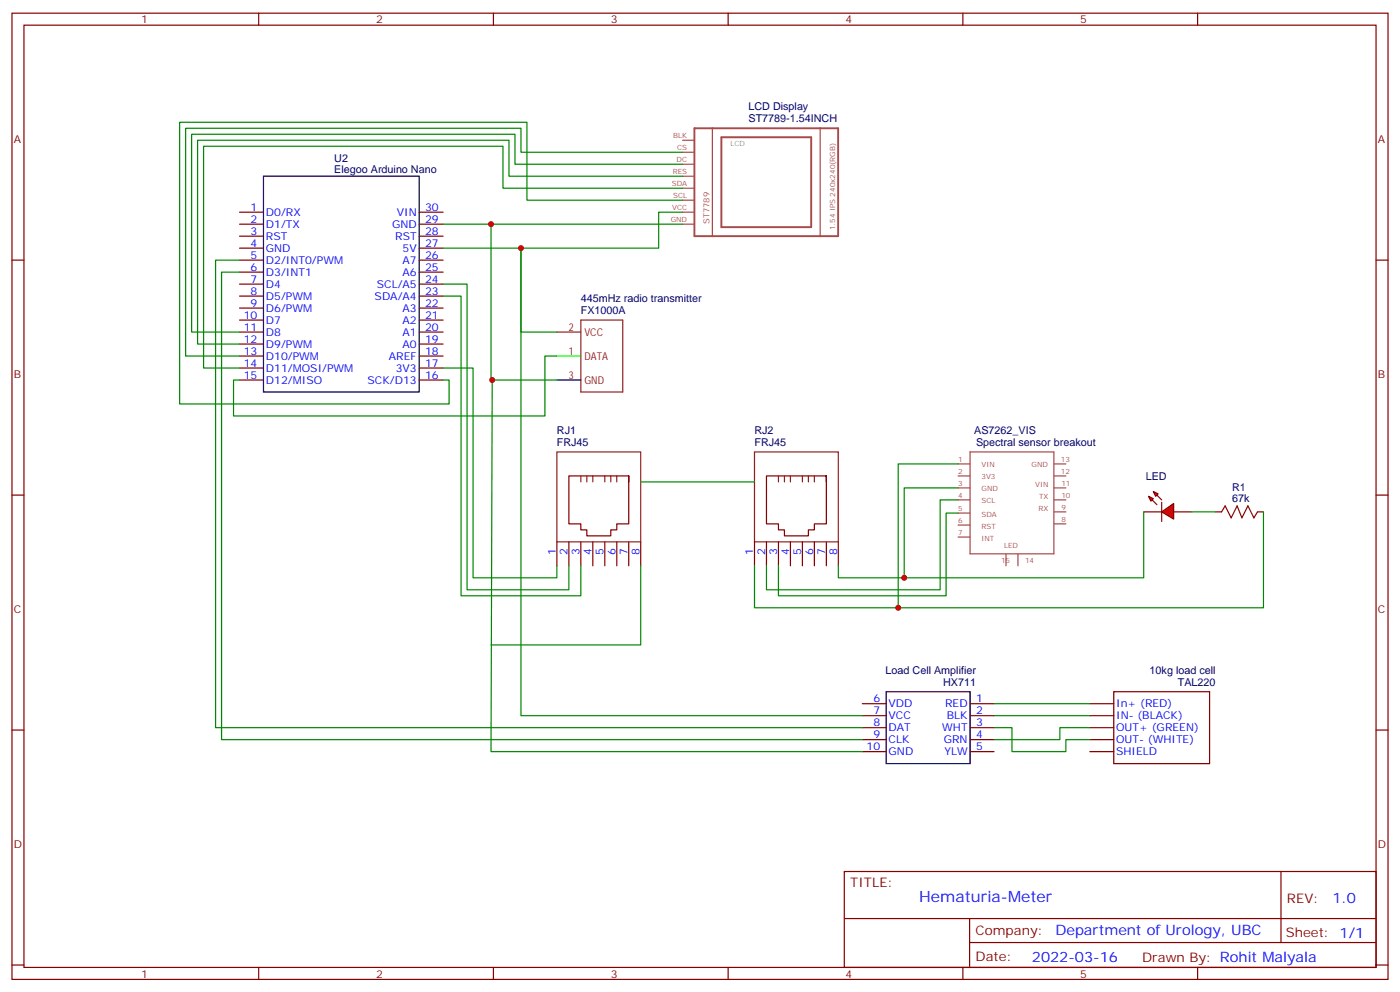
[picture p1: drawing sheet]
<svg xmlns="http://www.w3.org/2000/svg" width="412mm" height="292mm" viewBox="0 0 412 292" stroke-linecap="round" stroke-linejoin="round" font-family="sans-serif">
<g fill="none" stroke="#870000" stroke-width=".35">
<path d="M3.5 3.9h405.4v284.3h-405.4zM7.1 7.4h398.2v277.3h-398.2zM76.2 3.9v3.5M145.3 3.9v3.5M214.5 3.9v3.5M283.6 3.9v3.5M352.8 3.9v3.5M3.5 76.6h3.6M70.6 76.6h7M70.6 62.4h7M70.6 66h7M70.6 69.5h7"/>
<path d="M70.6 73h7M123.5 76.6h7M123.5 62.4h7M123.5 66h7M123.5 69.5h7M123.5 73h7M405.3 76.6h3.6M70.6 80.1h7M70.6 83.6h7M70.6 87.1h7M70.6 90.7h7M70.6 94.2h7"/>
<path d="M70.6 97.7h7M123.5 80.1h7M123.5 83.6h7M123.5 87.1h7M123.5 90.7h7M123.5 94.2h7M123.5 97.7h7M70.6 101.2h7M70.6 104.8h7M70.6 108.3h7M70.6 111.8h7M123.5 101.2h7"/>
<path d="M123.5 104.8h7M123.5 108.3h7M123.5 111.8h7M3.5 145.7h3.6M164 159.5v7M167.6 159.5v7M171.1 159.5v7M174.6 159.5v7M178.2 159.5v7M181.7 159.5v7M185.2 140.1h-17.6v14.1h3.5v1.7h1.8v1.8h7v-1.8h1.8v-1.7h3.5v-14.1v1.7M185.2 159.5v7"/>
<path d="M188.7 159.5v7M222.2 159.5v7M225.8 159.5v7M229.3 159.5v7M232.8 159.5v7M236.4 159.5v7M239.9 159.5v7M243.4 140.1h-17.6v14.1h3.5v1.7h1.8v1.8h7v-1.8h1.8v-1.7h3.5v-14.1v1.7M243.4 159.5v7M246.9 159.5v7M405.3 145.7h3.6M3.5 214.8h3.6"/>
<path d="M254 210.6h7.1M254 214.1h7.1M254 217.7h7.1M254 207.1h7.1M285.8 210.6h7M285.8 214.1h7M285.8 217.7h7M285.8 207.1h7M321 210.6h7.1M321 214.1h7.1M321 217.7h7.1M321 207.1h7.1"/>
<path d="M405.3 214.8h3.6M254 221.2h7.1M285.8 221.2h7M321 221.2h7.1M248.7 256.5h156.6v28.2h-156.6zM377.3 256.5v20.9M248.7 270.3h156.5M285.6 277.4h119.6M285.6 270.3v14.1M3.5 284h3.6M76.2 284.7v3.5M145.3 284.7v3.5"/>
<path d="M214.5 284.7v3.5M283.6 284.7v3.5M352.8 284.7v3.5M405.3 284h3.6"/>
</g>
<g fill="none" stroke="#8c2424" stroke-width=".35">
<path d="M164 97.7h7.1M171.1 94.2h12.3v21.2h-12.3zM164 133h24.7v26.5h-24.7zM222.2 133h24.7v26.5h-24.7zM171.1 140.1v1.7M172.9 140.1v1.7M174.6 140.1v1.7M178.2 140.1v1.7M179.9 140.1v1.7M181.7 140.1v1.7M229.3 140.1v1.7M231.1 140.1v1.7"/>
<path d="M232.8 140.1v1.7M236.4 140.1v1.7M238.1 140.1v1.7M239.9 140.1v1.7"/>
</g>
<path d="M77.6 51.9h45.9v63.5h-45.9zM164 111.8h7.1M261.1 203.6h24.7v21.1h-24.7z" fill="none" stroke="#000" stroke-width=".35"/>
<path d="M164 104.8h7.1" fill="none" stroke="#0f0" stroke-width=".35"/>
<g fill="none" stroke="#a64a4a" stroke-width=".35">
<path d="M209.8 37.7v31.8M241.6 37.7v31.8M201.1 55.4h3.5M201.1 51.9h3.5M201.1 48.3h3.5M201.1 44.8h3.5M201.1 58.9h3.5M201.1 41.3h3.5M201.1 62.4h3.5M201.1 66h3.5M282.2 136.5h3.5M285.7 133h24.7v30h-24.6v-30"/>
<path d="M310.5 136.5h3.5M282.2 151h3.5M282.2 154.5h3.5M282.2 158h3.5M282.2 143.6h3.5M282.2 147.1h3.5M282.2 140.1h3.5M310.5 154.2h3.5M310.5 150.6h3.5M310.5 143.6h3.5M310.5 147.1h3.5M310.5 140.1h3.5"/>
<path d="M296.3 163v3.5M299.9 163v3.5"/>
</g>
<path d="M204.6 37.7h42.3v31.8h-42.3zM212.5 40.4h26.5v26.5h-26.5z" fill="none" stroke="#a64a4a" stroke-width=".56"/>
<path d="M153.5 73v24.7h10.5M201.1 62.4h-7.1v10.6h-63.5M130.5 83.6h7.1v90h30v-7.1M130.5 87.1h5.3v88.2h35.3v-8.8M282.2 147.1h-5.3v26.5h-51.1v-7.1M282.2 151h-3.5v24.3h-49.4v-8.8" fill="none" stroke="#008700" stroke-width=".35"/>
<path d="M328.1 203.6h28.2v21.1h-28.2z" fill="none" stroke="#600" stroke-width=".35"/>
<g fill="#f00" stroke="#870000" stroke-width=".35">
<path d="M342.2 150.6l3.5-2.4v4.6z"/>
<path d="M342.2 147.8v5.7z"/>
</g>
<g fill="#870000" stroke="#870000" stroke-width=".35">
<path d="M340.8 145.7l1.4 1.4z"/>
<path d="M339.4 147.1l1.4 1.4z"/>
</g>
<g fill="#f00" stroke="#870000" stroke-width=".35">
<path d="M339.7 144.6l1.4 .7-.7 .7z"/>
<path d="M338.3 146l1.4 .8-.7 .7z"/>
</g>
<path d="M336.9 150.6h5.3M345.7 150.6h5.3M358.1 150.6h1.7M370.4 150.6h1.8" fill="none" stroke="#870000" stroke-width=".35"/>
<path d="M359.8 150.6l1.1-1.7 1.8 3.5 1.7-3.5 1.4 3.5 1.8-3.5 1.8 3.5 1-1.8" fill="none" stroke="#a10000" stroke-width=".35"/>
<g fill="none" stroke="#008700" stroke-width=".35">
<path d="M201.1 44.8h-47.6v-7.1h-98.8v67.1h15.9M201.1 48.3h-49.4v-8.8h-95.3v58.2h14.2M201.1 51.9h-51.2v-10.6h-91.7v59.9h12.4M201.1 55.4h-52.9v-12.4h-88.2v65.3h10.6M201.1 58.9h-45.9v-22.9h-102.3v82.9h79.4v-7.1h-1.8M70.6 76.6h-7.1v137.5h190.5M130.5 66h70.6M144.6 66v45.8h19.4M153.5 73v137.6h100.5M70.6 80.1h-5.3v137.6h188.7M130.5 108.3h8.8v61.7h24.7v-3.5M145 111.8l-.4 109.4h109.4"/>
<path d="M164 104.8h-3.5v17.6h-91.7v-10.6h1.8M282.2 136.5h-17.6v42.4h-42.4v-12.4M188.7 141.8h33.5M282.2 143.6h-15.9v26.4h-19.4v-3.5M336.9 150.6v19.4h-70.6M351 150.6h7.1M372.2 150.6v28.3h-107.6M188.7 166.5v23.3h-44.1M292.8 214.1h5.3v7.1h15.9v-3.5h7M292.8 207.1h28.2M292.8 210.6h28.2M321 214.1h-8.8v3.6h-19.4"/>
</g>
<g fill="#c00">
<circle cx="153.5" cy="73" r=".88"/>
<circle cx="145" cy="111.8" r=".88"/>
<circle cx="264.6" cy="178.9" r=".88"/>
<circle cx="266.3" cy="170" r=".88"/>
<circle cx="144.6" cy="66" r=".88"/>
</g>
<text font-size="4.6" fill="#00f" x="270.8" y="265.5">Hematuria-Meter</text>
<g font-size="4.2" fill="#00f">
<text x="392.5" y="265.7">1.0</text>
<text x="310.9" y="275.3">Department of Urology, UBC</text>
<text x="304" y="283.1">2022-03-16</text>
</g>
<g font-size="3.9" fill="#800">
<text x="250.5" y="261.1">TITLE:</text>
<text x="379.1" y="265.7">REV:</text>
<text x="287.4" y="275.3">Company:</text>
<text x="378.7" y="275.9">Sheet: 1/1</text>
<text x="287.4" y="282.9">Date:</text>
<text x="336.4" y="283">Drawn By: Rohit Malyala</text>
</g>
<g font-size="3.2" fill="#800">
<text x="41.6" y="6.9">1</text>
<text x="110.8" y="6.9">2</text>
<text x="179.9" y="6.9">3</text>
<text x="249.1" y="6.9">4</text>
<text x="318.2" y="6.9">5</text>
<text x="4.1" y="42">A</text>
<text x="405.9" y="42">A</text>
<text x="4.1" y="111.1">B</text>
<text x="405.9" y="111.1">B</text>
<text x="4.1" y="180.3">C</text>
<text x="405.9" y="180.3">C</text>
<text x="4.1" y="249.4">D</text>
<text x="405.9" y="249.4">D</text>
<text x="41.6" y="287.7">1</text>
<text x="110.8" y="287.7">2</text>
<text x="179.9" y="287.7">3</text>
<text x="249.1" y="287.7">4</text>
<text x="318.2" y="287.7">5</text>
</g>
<g font-size="3.2" fill="#000080">
<text x="220.5" y="32.5">LCD Display</text>
<text x="220.5" y="36">ST7789-1.54INCH</text>
<text x="98.5" y="47.6">U2</text>
<text x="98.5" y="50.8">Elegoo Arduino Nano</text>
<text x="171.1" y="88.9">445mHz radio transmitter</text>
<text x="171.1" y="92.4">FX1000A</text>
<text x="164" y="131.2">FRJ45</text>
<text x="164" y="127.7">RJ1</text>
<text x="222.2" y="131.2">FRJ45</text>
<text x="222.2" y="127.7">RJ2</text>
<text x="287" y="127.7">AS7262_VIS</text>
<text x="287.5" y="131.2">Spectral sensor breakout</text>
<text x="337.5" y="141.2">LED</text>
<text x="363" y="147.8">67k</text>
<text x="363" y="144.6">R1</text>
<text x="260.9" y="198.3">Load Cell Amplifier</text>
<text x="277.8" y="201.8">HX711</text>
<text x="338.7" y="198.3">10kg load cell</text>
<text x="346.9" y="201.8">TAL220</text>
</g>
<g font-size="3.2" fill="#00f">
<text x="73.8" y="62.1">1</text>
<text x="73.8" y="65.6">2</text>
<text x="78.3" y="63.5">D0/RX</text>
<text x="116.9" y="63.5">VIN</text>
<text x="125.2" y="65.6">29</text>
<text x="125.2" y="62.1">30</text>
<text x="73.8" y="69.1">3</text>
<text x="78.3" y="67">D1/TX</text>
<text x="78.3" y="70.6">RST</text>
<text x="115.5" y="67">GND</text>
<text x="116.4" y="70.6">RST</text>
<text x="125.2" y="69.1">28</text>
<text x="73.8" y="72.7">4</text>
<text x="73.8" y="76.2">5</text>
<text x="78.3" y="74.1">GND</text>
<text x="78.3" y="77.6">D2/INT0/PWM</text>
<text x="118.6" y="77.6">A7</text>
<text x="118.6" y="74.1">5V</text>
<text x="125.2" y="76.2">26</text>
<text x="125.2" y="72.7">27</text>
<text x="73.8" y="79.7">6</text>
<text x="73.8" y="83.3">7</text>
<text x="78.3" y="81.1">D3/INT1</text>
<text x="118.6" y="81.1">A6</text>
<text x="125.2" y="83.3">24</text>
<text x="125.2" y="79.7">25</text>
<text x="73.8" y="86.8">8</text>
<text x="78.3" y="84.7">D4</text>
<text x="78.3" y="88.2">D5/PWM</text>
<text x="110.4" y="88.2">SDA/A4</text>
<text x="111" y="84.7">SCL/A5</text>
<text x="125.2" y="86.8">23</text>
<text x="71.8" y="93.8">10</text>
<text x="73.8" y="90.3">9</text>
<text x="78.3" y="91.7">D6/PWM</text>
<text x="78.3" y="95.2">D7</text>
<text x="118.6" y="95.2">A2</text>
<text x="118.6" y="91.7">A3</text>
<text x="125.2" y="93.8">21</text>
<text x="125.2" y="90.3">22</text>
<text x="71.8" y="97.4">11</text>
<text x="71.8" y="100.9">12</text>
<text x="78.3" y="98.8">D8</text>
<text x="118.6" y="98.8">A1</text>
<text x="125.2" y="100.9">19</text>
<text x="125.2" y="97.4">20</text>
<text x="71.8" y="104.4">13</text>
<text x="71.8" y="107.9">14</text>
<text x="78.3" y="102.3">D9/PWM</text>
<text x="78.3" y="105.8">D10/PWM</text>
<text x="114.6" y="105.8">AREF</text>
<text x="118.6" y="102.3">A0</text>
<text x="125.2" y="107.9">17</text>
<text x="125.2" y="104.4">18</text>
<text x="71.8" y="111.5">15</text>
<text x="78.3" y="109.4">D11/MOSI/PWM</text>
<text x="78.3" y="112.9">D12/MISO</text>
<text x="108.3" y="112.9">SCK/D13</text>
<text x="116.6" y="109.4">3V3</text>
<text x="125.2" y="111.5">16</text>
<text x="163.7" y="163.2" transform="rotate(-90 163.7 163.2)">1</text>
<text x="167.2" y="163.2" transform="rotate(-90 167.2 163.2)">2</text>
<text x="170.7" y="163.2" transform="rotate(-90 170.7 163.2)">3</text>
<text x="174.3" y="163.2" transform="rotate(-90 174.3 163.2)">4</text>
<text x="177.8" y="163.2" transform="rotate(-90 177.8 163.2)">5</text>
<text x="181.3" y="163.2" transform="rotate(-90 181.3 163.2)">6</text>
<text x="184.9" y="163.2" transform="rotate(-90 184.9 163.2)">7</text>
<text x="188.4" y="163.2" transform="rotate(-90 188.4 163.2)">8</text>
<text x="221.9" y="163.2" transform="rotate(-90 221.9 163.2)">1</text>
<text x="225.4" y="163.2" transform="rotate(-90 225.4 163.2)">2</text>
<text x="229" y="163.2" transform="rotate(-90 229 163.2)">3</text>
<text x="232.5" y="163.2" transform="rotate(-90 232.5 163.2)">4</text>
<text x="236" y="163.2" transform="rotate(-90 236 163.2)">5</text>
<text x="239.5" y="163.2" transform="rotate(-90 239.5 163.2)">6</text>
<text x="243.1" y="163.2" transform="rotate(-90 243.1 163.2)">7</text>
<text x="246.6" y="163.2" transform="rotate(-90 246.6 163.2)">8</text>
<text x="257.3" y="206.7">6</text>
<text x="261.8" y="208.1">VDD</text>
<text x="278.4" y="208.1">RED</text>
<text x="287.5" y="206.7">1</text>
<text x="328.8" y="208.1">In+ (RED)</text>
<text x="257.3" y="210.3">7</text>
<text x="257.3" y="213.8">8</text>
<text x="261.8" y="211.7">VCC</text>
<text x="261.8" y="215.2">DAT</text>
<text x="277.6" y="215.2">WHT</text>
<text x="278.9" y="211.7">BLK</text>
<text x="287.5" y="210.3">2</text>
<text x="287.5" y="213.8">3</text>
<text x="328.8" y="211.7">IN- (BLACK)</text>
<text x="328.8" y="215.2">OUT+ (GREEN)</text>
<text x="255.3" y="220.8">10</text>
<text x="257.3" y="217.3">9</text>
<text x="261.8" y="218.7">CLK</text>
<text x="278" y="218.7">GRN</text>
<text x="287.5" y="217.3">4</text>
<text x="287.5" y="220.8">5</text>
<text x="328.8" y="218.7">OUT- (WHITE)</text>
<text x="261.8" y="222.2">GND</text>
<text x="278.2" y="222.2">YLW</text>
<text x="328.8" y="222.2">SHIELD</text>
</g>
<g font-size="3.2" fill="#8d2323">
<text x="167.5" y="97.4">2</text>
<text x="172.2" y="98.8">VCC</text>
<text x="167.5" y="104.4">1</text>
<text x="172.2" y="105.8">DATA</text>
<text x="167.5" y="111.5">3</text>
<text x="172.2" y="112.9">GND</text>
</g>
<text font-size="2.5" fill="#a54b4b" x="209" y="66" transform="rotate(-90 209 66)">ST7789</text>
<g font-size="2.1" fill="#a54b4b">
<text x="198.3" y="40.6">BLK</text>
<text x="199.3" y="47.6">DC</text>
<text x="199.5" y="44.1">CS</text>
<text x="198.2" y="51.2">RES</text>
<text x="197.9" y="54.7">SDA</text>
<text x="198.3" y="58.2">SCL</text>
<text x="197.6" y="65.3">GND</text>
<text x="198" y="61.7">VCC</text>
<text x="246" y="67.7" transform="rotate(-90 246 67.7)">1.54 IPS 240x240(RGB)</text>
<text x="282.2" y="135.8">1</text>
<text x="289.1" y="137.6">VIN</text>
<text x="303.9" y="137.6">GND</text>
<text x="312.5" y="135.8">13</text>
<text x="282.2" y="142.9">3</text>
<text x="282.2" y="139.4">2</text>
<text x="289.1" y="141.1">3V3</text>
<text x="304.9" y="143.2">VIN</text>
<text x="312.5" y="139.4">12</text>
<text x="312.6" y="142.9">11</text>
<text x="282.2" y="146.4">4</text>
<text x="289.1" y="144.6">GND</text>
<text x="289.1" y="148.1">SCL</text>
<text x="306.1" y="146.7">TX</text>
<text x="312.6" y="149.9">9</text>
<text x="312.6" y="146.4">10</text>
<text x="282.2" y="150.3">5</text>
<text x="282.2" y="153.8">6</text>
<text x="289.1" y="152">SDA</text>
<text x="289.1" y="155.6">RST</text>
<text x="305.9" y="150.3">RX</text>
<text x="312.6" y="153.5">8</text>
<text x="282.2" y="157.3">7</text>
<text x="289.1" y="159.1">INT</text>
<text x="295.8" y="161.2">LED</text>
<text x="294.9" y="165.8">15</text>
<text x="301.9" y="165.8">14</text>
</g>
<text font-size="2.1" fill="#838383" x="215.2" y="43">LCD</text>
</svg>
